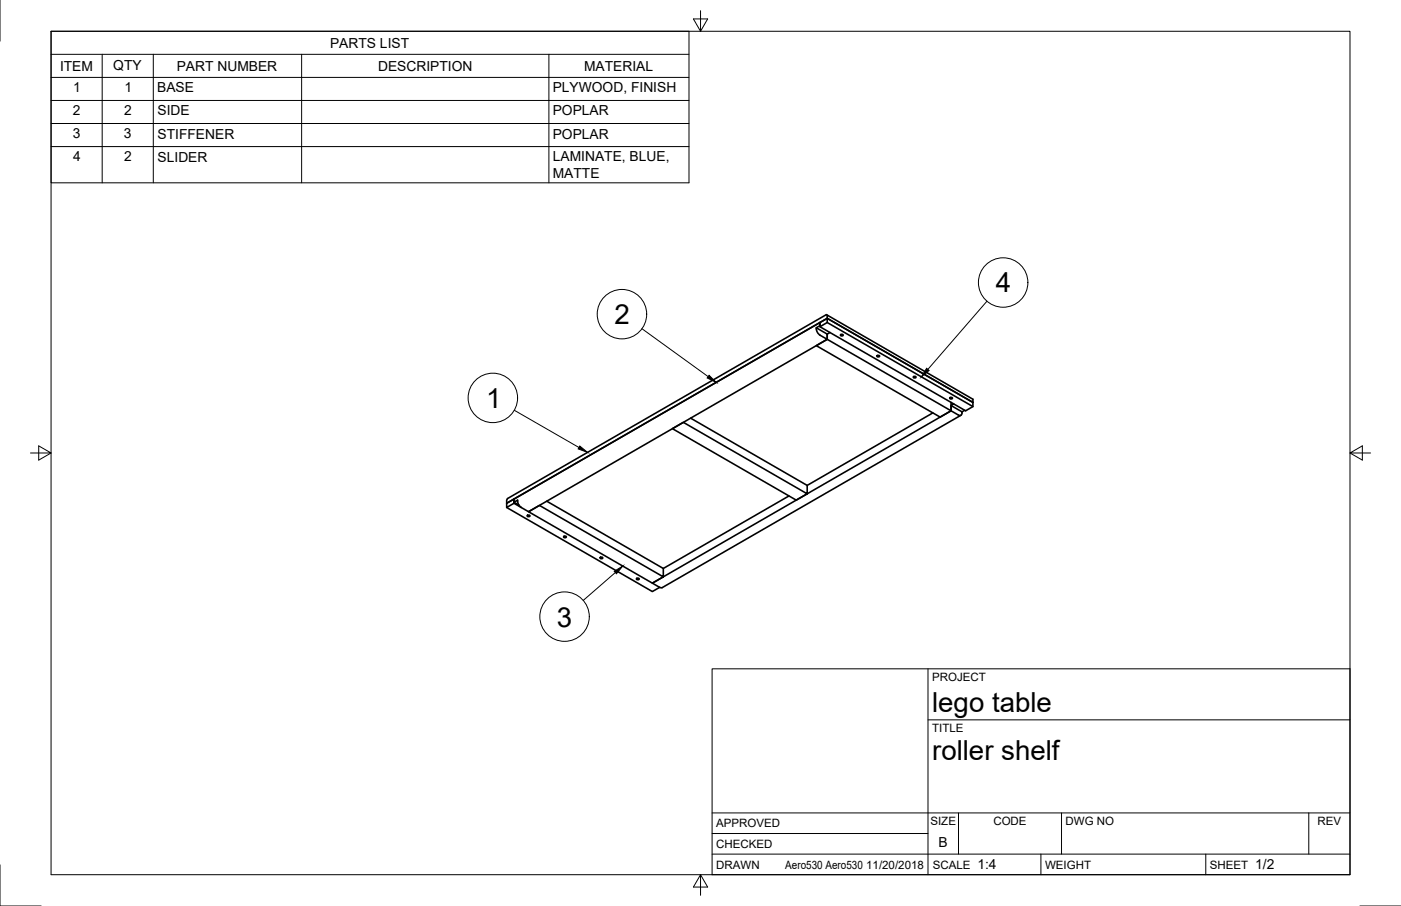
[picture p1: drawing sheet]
<svg xmlns="http://www.w3.org/2000/svg" width="432mm" height="279mm" viewBox="0 0 432 279" stroke-linecap="round" stroke-linejoin="round" font-family="sans-serif">
<!-- layer: Visible -->
<g fill="none" stroke="#000" stroke-width=".5">
<path d="M255 97.2l-.3-.2-98.3 56.8-.2 .4v1l98.8-57-2.3 1.3v1.3l44.9 25.9 2.3-1.3v-1.3M255 97.2l44.9 25.9v1l-44.9-25.9zM255 99.5l44.9 25.9M251.6 101.1l1.1-.7v-.9l-94.3 54.4v1l1.5 .8M252.7 100.8l2.3-1.3v-1.3l44.9 25.9M255.8 102.5l-.8 .5v1.6l38.1 22.1v-1.6l3.4 1.9-.2 1h-.9M259.1 103.2l.5-.1 .3 .3-.6 .2-.3-.2zM270.4 109.6h.4l.3 .3-.5 .2-.3-.2zM281.6 116.1h.4l.3 .3-.5 .2-.3-.2zM212.9 129l35.9 20.7M287.5 127.3l-38.7 22.4M292.8 122.6l.4-.1 .4 .3-.6 .2-.3-.2z"/>
<path d="M293.1 124.1v2.6l-3.3 1.9-38.2-22 3.4-2v-1.6l-3.4-1.9 .2 1.2 .6 .8 2.6 1.5-92.1 53.2-2.2-1.3M294 124.6l-.9 .5M295.4 128l-2.3-1.3-92 53.1 2.2 1.3M296.2 128.1l-92.1 53.1-.8-.1M297.3 126.5l-.8 .5M156.2 156.5l44.9 25.9 2.2-1.3M158.4 155.2l-2.2 1.3v-1.3l2.2-1.3v1.3l2.3 1.3M159.5 154.6v-.4l-1.1 .7M159.5 154.5l.3 .9 .9 1.1M162.6 158.9l.4-.1 .3 .4-.5 .1-.3-.1zM168.5 154.6l35.9 20.7M243.2 152.9l-38.8 22.4"/>
<path d="M248.8 149.7v2.6l-38.2-22.1-3.4 2 38.2 22 3.4-1.9M173.8 165.4l.4-.1 .4 .3-.6 .2-.3-.2zM185 171.9l.5-.1 .3 .3-.6 .2-.3-.2zM196.3 178.4l.4-.1 .3 .3-.5 .2-.3-.2zM204.4 175.3v2.6l-38.1-22-3.4 1.9 38.2 22 3.3-1.9"/>
</g>
<!-- layer: Border -->
<path d="M0 0v12.7M15.7 9.6h400.4v260.1h-400.4zM215.9 3.3v6.3l-2.2-3.8h4.4l-2.2 3.8M9.4 139.7h6.3l-3.8-2.2v4.4l3.8-2.2M416.1 139.7l3.8 2.2v-4.4l-3.8 2.2h6.3M0 266.7v12.7h12.7M215.9 269.7l2.2 3.9h-4.4l2.2-3.9v6.4M419.1 279.4h12.7" fill="none" stroke="#000" stroke-width=".31"/>
<!-- layer: Titleblock -->
<path d="M219.5 206.3h196.6v63.4h-196.6zM286 206.3v63.4M286 222h130.1M219.5 257h66.5M219.5 250.7h196.6M295.4 250.7v12.7M327.2 250.7v12.7M403.4 250.7v12.7M219.5 263.4h196.6M320.8 263.4v6.3M371.6 263.4v6.3" fill="none" stroke="#000" stroke-width=".31"/>
<!-- layer: BOM -->
<g fill="none" stroke="#000" stroke-width=".31">
<path d="M15.7 9.6h196.7v46.8h-196.7zM15.7 16.8h196.7M31.5 16.8v39.6M47.2 16.8v39.6M93 16.8v39.6M169.2 16.8v39.6M15.7 23.9h196.7M15.7 31h196.7M15.7 38.1h196.7M15.7 45.2h196.7M304.2 92.9l-18.2 21M197.9 101.4l20.4 14.7"/>
<path d="M158.5 126.5l19.9 11.5M189.7 176.6l-9.9 8.6"/>
<circle cx="191.7" cy="96.9" r="7.6"/>
<circle cx="309.2" cy="87.1" r="7.6"/>
<circle cx="151.9" cy="122.7" r="7.6"/>
<circle cx="174" cy="190.2" r="7.6"/>
</g>
<path d="M218.6 115.7l2.1 2.2-2.7-1.3zM285.6 113.6l.8 .6-2.4 2zM178.7 137.6l2.4 1.9-2.9-1.1zM189.3 176.2l2.6-1.6-1.9 2.3z" fill="#000" stroke="#000" stroke-width=".31"/>
<g font-size="8.5">
<text x="307" y="90.2">4</text>
<text x="189.4" y="99.9">2</text>
<text x="149.8" y="125.8">1</text>
<text x="171.6" y="193.2">3</text>
<text x="287.3" y="219.5">lego table</text>
<text x="287.3" y="234.4">roller shelf</text>
</g>
<g font-size="4.3">
<text x="101.7" y="14.7">PARTS LIST</text>
<text x="18.5" y="21.8">ITEM</text>
<text x="34.9" y="21.7">QTY</text>
<text x="54.5" y="21.8">PART NUMBER</text>
<text x="116.5" y="21.8">DESCRIPTION</text>
<text x="180" y="21.8">MATERIAL</text>
<text x="22.6" y="28.4">1</text>
<text x="38.3" y="28.4">1</text>
<text x="48.4" y="28.5">BASE</text>
<text x="170.4" y="28.5">PLYWOOD, FINISH</text>
<text x="22.5" y="35.6">2</text>
<text x="38.2" y="35.6">2</text>
<text x="48.6" y="35.6">SIDE</text>
<text x="170.4" y="35.6">POPLAR</text>
<text x="22.4" y="42.7">3</text>
<text x="38.2" y="42.7">3</text>
<text x="48.6" y="42.7">STIFFENER</text>
<text x="170.4" y="42.7">POPLAR</text>
<text x="22.5" y="49.8">4</text>
<text x="38.2" y="49.8">2</text>
<text x="48.6" y="49.8">SLIDER</text>
<text x="170.4" y="49.8">LAMINATE, BLUE,</text>
<text x="170.4" y="54.9">MATTE</text>
<text x="289.3" y="261.2">B</text>
<text x="301.3" y="268.1">1:4</text>
<text x="386.9" y="268.1">1/2</text>
</g>
<g font-size="3.5">
<text x="287.3" y="210.1">PROJECT</text>
<text x="287.3" y="225.8">TITLE</text>
<text x="220.7" y="255.2">APPROVED</text>
<text x="286.8" y="254.5">SIZE</text>
<text x="306.2" y="254.5">CODE</text>
<text x="328.4" y="254.5">DWG NO</text>
<text x="406.1" y="254.5">REV</text>
<text x="220.7" y="261.5">CHECKED</text>
<text x="220.7" y="267.9">DRAWN</text>
<text x="242" y="267.9">Aero530 Aero530</text>
<text x="267" y="267.9">11/20/2018</text>
<text x="287.5" y="267.9">SCALE</text>
<text x="322.1" y="267.9">WEIGHT</text>
<text x="372.9" y="267.9">SHEET</text>
</g>
</svg>
